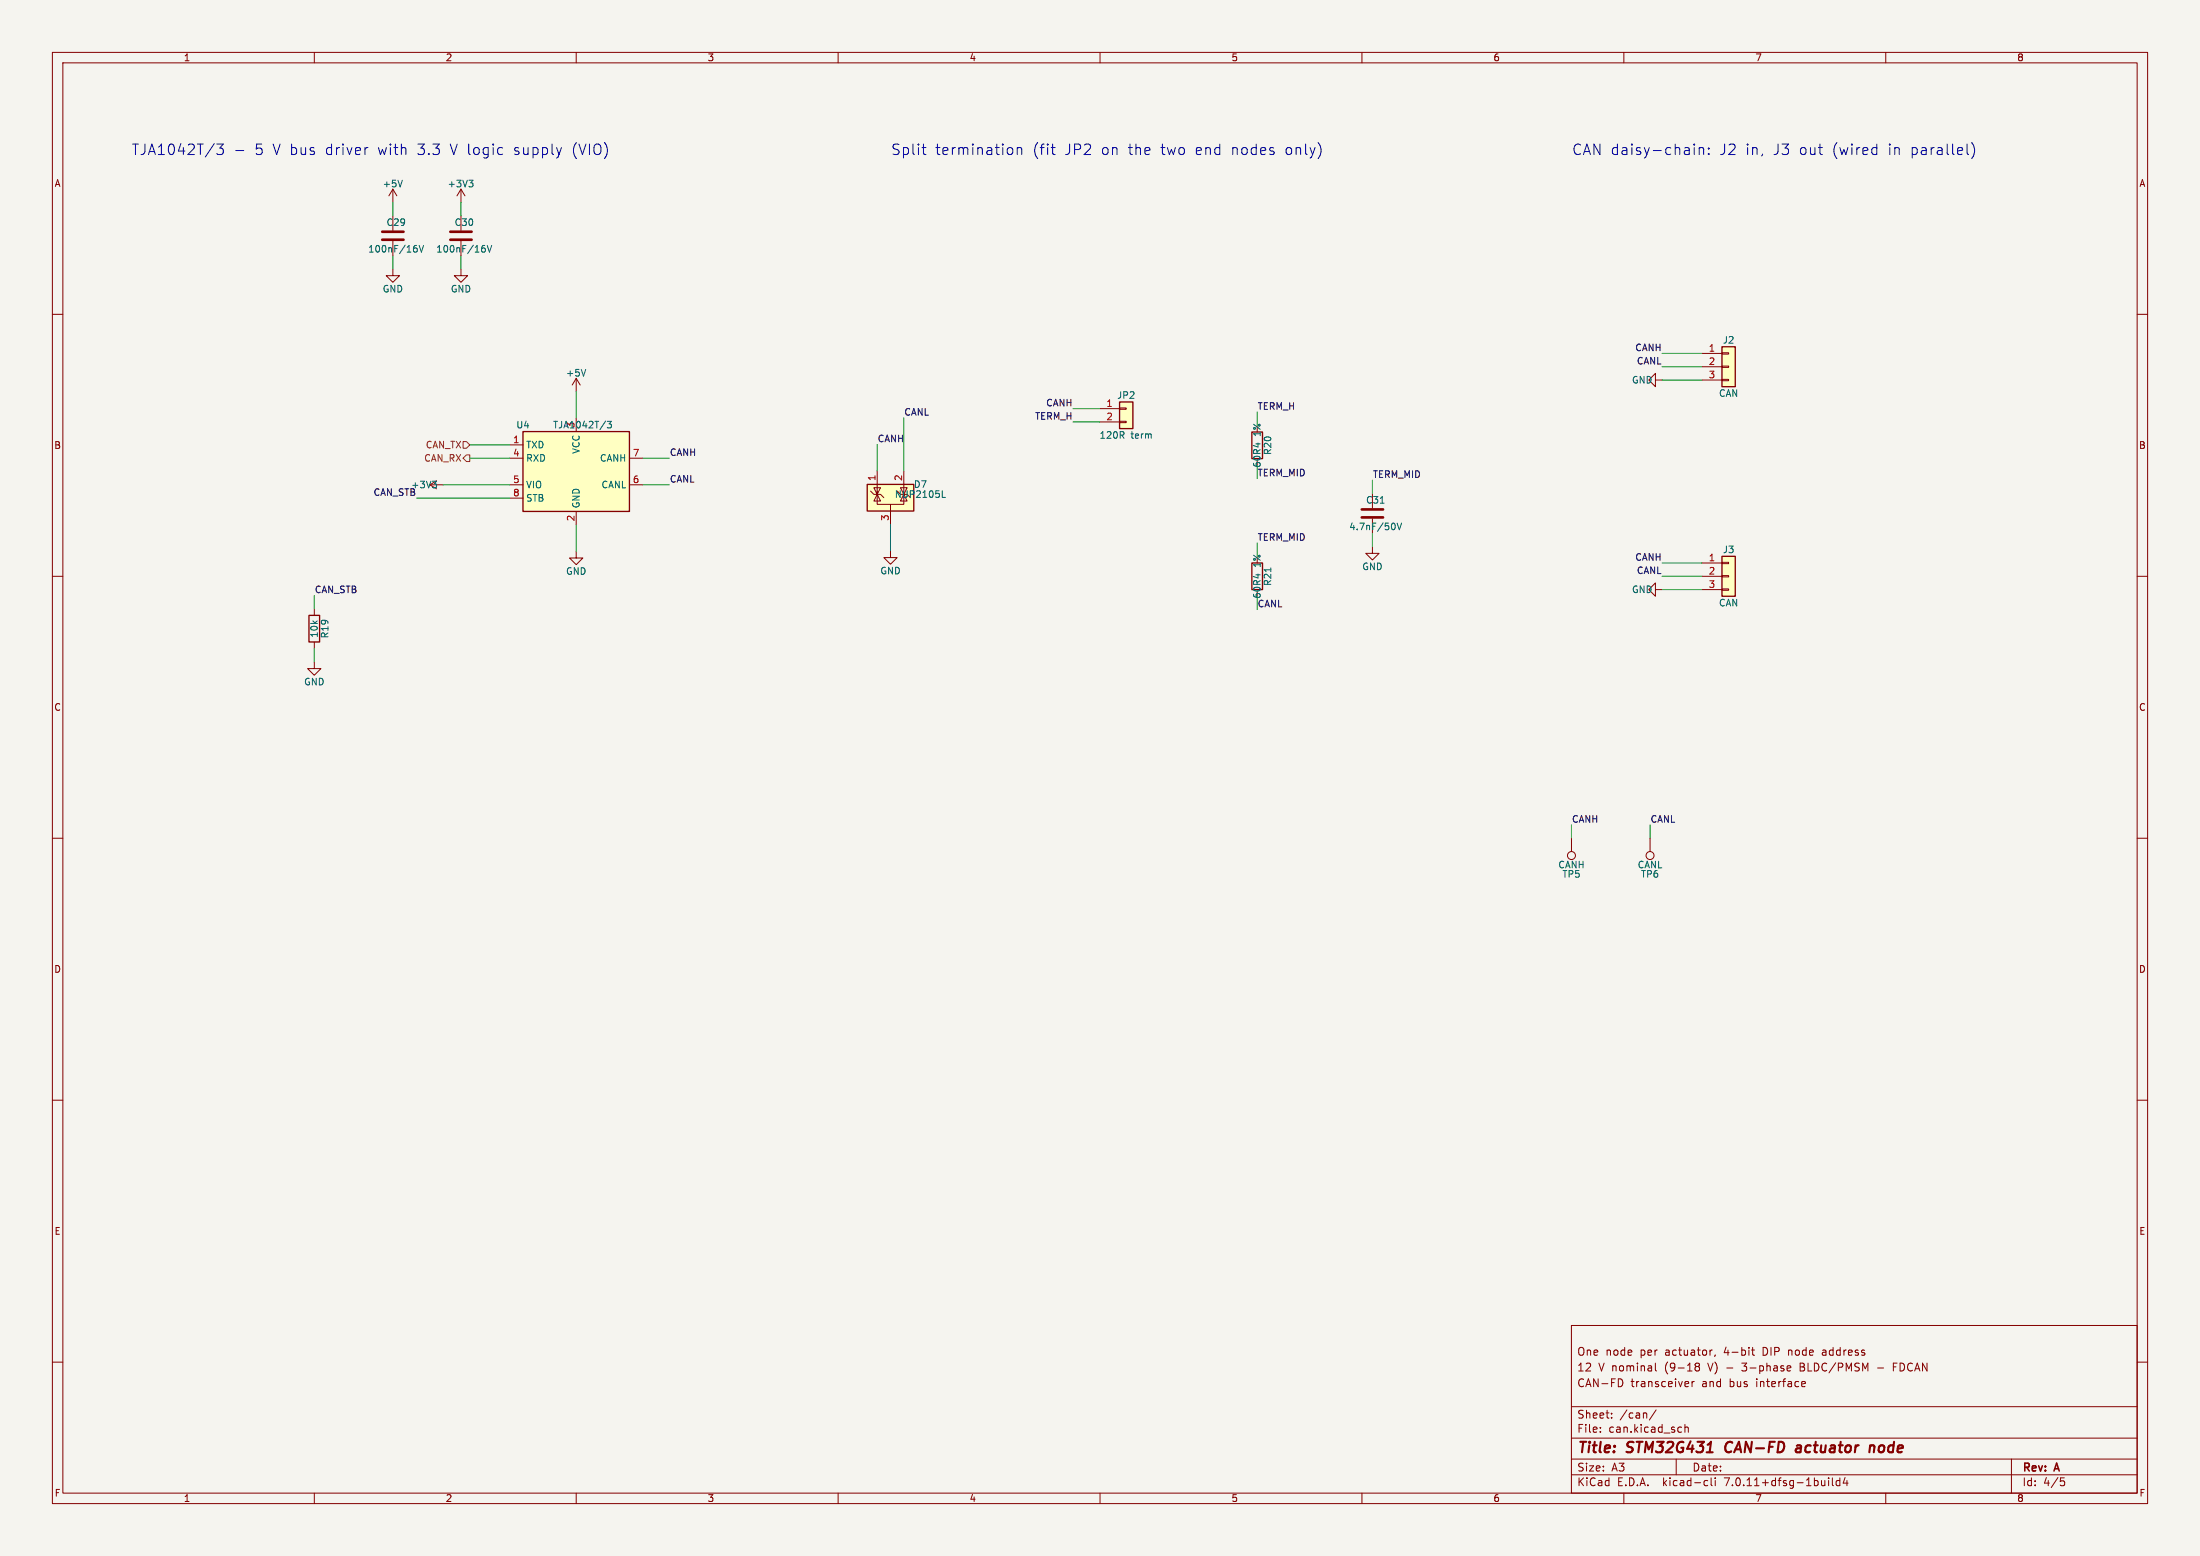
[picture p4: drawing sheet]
(kicad_sch (version 20230121) (generator eeschema)

 (paper "A3")

 (title_block
  (title "STM32G431 CAN-FD actuator node")
  (rev "A")
  (comment 1 "CAN-FD transceiver and bus interface")
  (comment 2 "12 V nominal (9-18 V) - 3-phase BLDC/PMSM - FDCAN")
  (comment 3 "One node per actuator, 4-bit DIP node address"))

 (lib_symbols
  (symbol "Interface_CAN_LIN:TJA1042T-3" (in_bom yes) (on_board yes)
   (property "Reference" "U" (at -10.16 8.89 0) (effects (font (size 1.27 1.27)) (justify left)))
   (property "Value" "TJA1042T-3" (at 1.27 8.89 0) (effects (font (size 1.27 1.27)) (justify left)))
   (property "Footprint" "Package_SO:SOIC-8_3.9x4.9mm_P1.27mm" (at 0 -12.7 0) (effects (font (size 1.27 1.27) italic) hide))
   (property "Datasheet" "http://www.nxp.com/docs/en/data-sheet/TJA1042.pdf" (at 0 0 0) (effects (font (size 1.27 1.27)) hide))
   (symbol "TJA1042T-3_0_1"
    (rectangle (start -10.16 7.62) (end 10.16 -7.62) (stroke (width 0.254) (type default)) (fill (type background))))
   (symbol "TJA1042T-3_1_1"
    (pin input line (at -12.7 5.08 0) (length 2.54) (name "TXD" (effects (font (size 1.27 1.27)))) (number "1" (effects (font (size 1.27 1.27)))))
    (pin power_in line (at 0 -10.16 90) (length 2.54) (name "GND" (effects (font (size 1.27 1.27)))) (number "2" (effects (font (size 1.27 1.27)))))
    (pin power_in line (at 0 10.16 270) (length 2.54) (name "VCC" (effects (font (size 1.27 1.27)))) (number "3" (effects (font (size 1.27 1.27)))))
    (pin output line (at -12.7 2.54 0) (length 2.54) (name "RXD" (effects (font (size 1.27 1.27)))) (number "4" (effects (font (size 1.27 1.27)))))
    (pin power_in line (at -12.7 -2.54 0) (length 2.54) (name "VIO" (effects (font (size 1.27 1.27)))) (number "5" (effects (font (size 1.27 1.27)))))
    (pin bidirectional line (at 12.7 -2.54 180) (length 2.54) (name "CANL" (effects (font (size 1.27 1.27)))) (number "6" (effects (font (size 1.27 1.27)))))
    (pin bidirectional line (at 12.7 2.54 180) (length 2.54) (name "CANH" (effects (font (size 1.27 1.27)))) (number "7" (effects (font (size 1.27 1.27)))))
    (pin input line (at -12.7 -5.08 0) (length 2.54) (name "STB" (effects (font (size 1.27 1.27)))) (number "8" (effects (font (size 1.27 1.27)))))))
  (symbol "power:+5V" (pin_names (offset 0)) (in_bom yes) (on_board yes)
   (property "Reference" "#PWR" (at 0 -3.81 0) (effects (font (size 1.27 1.27)) hide))
   (property "Value" "+5V" (at 0 3.556 0) (effects (font (size 1.27 1.27))))
   (property "Footprint" "" (at 0 0 0) (effects (font (size 1.27 1.27)) hide))
   (property "Datasheet" "" (at 0 0 0) (effects (font (size 1.27 1.27)) hide))
   (symbol "+5V_0_1"
    (polyline (pts (xy -0.762 1.27) (xy 0 2.54)) (stroke (width 0) (type default)) (fill (type none)))
    (polyline (pts (xy 0 0) (xy 0 2.54)) (stroke (width 0) (type default)) (fill (type none)))
    (polyline (pts (xy 0 2.54) (xy 0.762 1.27)) (stroke (width 0) (type default)) (fill (type none))))
   (symbol "+5V_1_1"
    (pin power_in line (at 0 0 90) (length 0) hide (name "+5V" (effects (font (size 1.27 1.27)))) (number "1" (effects (font (size 1.27 1.27)))))))
  (symbol "power:+3V3" (pin_names (offset 0)) (in_bom yes) (on_board yes)
   (property "Reference" "#PWR" (at 0 -3.81 0) (effects (font (size 1.27 1.27)) hide))
   (property "Value" "+3V3" (at 0 3.556 0) (effects (font (size 1.27 1.27))))
   (property "Footprint" "" (at 0 0 0) (effects (font (size 1.27 1.27)) hide))
   (property "Datasheet" "" (at 0 0 0) (effects (font (size 1.27 1.27)) hide))
   (symbol "+3V3_0_1"
    (polyline (pts (xy -0.762 1.27) (xy 0 2.54)) (stroke (width 0) (type default)) (fill (type none)))
    (polyline (pts (xy 0 0) (xy 0 2.54)) (stroke (width 0) (type default)) (fill (type none)))
    (polyline (pts (xy 0 2.54) (xy 0.762 1.27)) (stroke (width 0) (type default)) (fill (type none))))
   (symbol "+3V3_1_1"
    (pin power_in line (at 0 0 90) (length 0) hide (name "+3V3" (effects (font (size 1.27 1.27)))) (number "1" (effects (font (size 1.27 1.27)))))))
  (symbol "power:GND" (pin_names (offset 0)) (in_bom yes) (on_board yes)
   (property "Reference" "#PWR" (at 0 -6.35 0) (effects (font (size 1.27 1.27)) hide))
   (property "Value" "GND" (at 0 -3.81 0) (effects (font (size 1.27 1.27))))
   (property "Footprint" "" (at 0 0 0) (effects (font (size 1.27 1.27)) hide))
   (property "Datasheet" "" (at 0 0 0) (effects (font (size 1.27 1.27)) hide))
   (symbol "GND_0_1"
    (polyline (pts (xy 0 0) (xy 0 -1.27) (xy 1.27 -1.27) (xy 0 -2.54) (xy -1.27 -1.27) (xy 0 -1.27)) (stroke (width 0) (type default)) (fill (type none))))
   (symbol "GND_1_1"
    (pin power_in line (at 0 0 270) (length 0) hide (name "GND" (effects (font (size 1.27 1.27)))) (number "1" (effects (font (size 1.27 1.27)))))))
  (symbol "Device:C" (pin_numbers hide) (pin_names (offset 0.254)) (in_bom yes) (on_board yes)
   (property "Reference" "C" (at 0.635 2.54 0) (effects (font (size 1.27 1.27)) (justify left)))
   (property "Value" "C" (at 0.635 -2.54 0) (effects (font (size 1.27 1.27)) (justify left)))
   (property "Footprint" "" (at 0.9652 -3.81 0) (effects (font (size 1.27 1.27)) hide))
   (property "Datasheet" "~" (at 0 0 0) (effects (font (size 1.27 1.27)) hide))
   (symbol "C_0_1"
    (polyline (pts (xy -2.032 -0.762) (xy 2.032 -0.762)) (stroke (width 0.508) (type default)) (fill (type none)))
    (polyline (pts (xy -2.032 0.762) (xy 2.032 0.762)) (stroke (width 0.508) (type default)) (fill (type none))))
   (symbol "C_1_1"
    (pin passive line (at 0 3.81 270) (length 2.794) (name "~" (effects (font (size 1.27 1.27)))) (number "1" (effects (font (size 1.27 1.27)))))
    (pin passive line (at 0 -3.81 90) (length 2.794) (name "~" (effects (font (size 1.27 1.27)))) (number "2" (effects (font (size 1.27 1.27)))))))
  (symbol "Device:R" (pin_numbers hide) (pin_names (offset 0)) (in_bom yes) (on_board yes)
   (property "Reference" "R" (at 2.032 0 90) (effects (font (size 1.27 1.27))))
   (property "Value" "R" (at 0 0 90) (effects (font (size 1.27 1.27))))
   (property "Footprint" "" (at -1.778 0 90) (effects (font (size 1.27 1.27)) hide))
   (property "Datasheet" "~" (at 0 0 0) (effects (font (size 1.27 1.27)) hide))
   (symbol "R_0_1"
    (rectangle (start -1.016 -2.54) (end 1.016 2.54) (stroke (width 0.254) (type default)) (fill (type none))))
   (symbol "R_1_1"
    (pin passive line (at 0 3.81 270) (length 1.27) (name "~" (effects (font (size 1.27 1.27)))) (number "1" (effects (font (size 1.27 1.27)))))
    (pin passive line (at 0 -3.81 90) (length 1.27) (name "~" (effects (font (size 1.27 1.27)))) (number "2" (effects (font (size 1.27 1.27)))))))
  (symbol "Power_Protection:NUP2105L" (pin_names hide) (in_bom yes) (on_board yes)
   (property "Reference" "D" (at 5.715 2.54 0) (effects (font (size 1.27 1.27)) (justify left)))
   (property "Value" "NUP2105L" (at 5.715 0.635 0) (effects (font (size 1.27 1.27)) (justify left)))
   (property "Footprint" "Package_TO_SOT_SMD:SOT-23" (at 5.715 -1.27 0) (effects (font (size 1.27 1.27)) (justify left) hide))
   (property "Datasheet" "http://www.onsemi.com/pub_link/Collateral/NUP2105L-D.PDF" (at 3.175 3.175 0) (effects (font (size 1.27 1.27)) hide))
   (symbol "NUP2105L_0_0"
    (pin passive line (at 0 -5.08 90) (length 2.54) (name "A" (effects (font (size 1.27 1.27)))) (number "3" (effects (font (size 1.27 1.27))))))
   (symbol "NUP2105L_0_1"
    (rectangle (start -4.445 2.54) (end 4.445 -2.54) (stroke (width 0.254) (type default)) (fill (type background)))
    (polyline (pts (xy -2.54 2.54) (xy -2.54 0.635)) (stroke (width 0) (type default)) (fill (type none)))
    (polyline (pts (xy 0 -1.27) (xy 0 -2.54)) (stroke (width 0) (type default)) (fill (type none)))
    (polyline (pts (xy 2.54 2.54) (xy 2.54 0.635)) (stroke (width 0) (type default)) (fill (type none)))
    (polyline (pts (xy -3.81 1.27) (xy -3.175 0.635) (xy -1.905 0.635) (xy -1.27 0)) (stroke (width 0) (type default)) (fill (type none)))
    (polyline (pts (xy -2.54 0.635) (xy -2.54 -1.27) (xy 2.54 -1.27) (xy 2.54 0.635)) (stroke (width 0) (type default)) (fill (type none)))
    (polyline (pts (xy -2.54 0.635) (xy -1.905 -0.635) (xy -3.175 -0.635) (xy -2.54 0.635)) (stroke (width 0) (type default)) (fill (type none)))
    (polyline (pts (xy 2.54 0.635) (xy 1.905 -0.635) (xy 3.175 -0.635) (xy 2.54 0.635)) (stroke (width 0) (type default)) (fill (type none)))
    (polyline (pts (xy 2.54 0.635) (xy 3.175 1.905) (xy 1.905 1.905) (xy 2.54 0.635)) (stroke (width 0) (type default)) (fill (type none)))
    (polyline (pts (xy -2.54 0.635) (xy -3.175 1.905) (xy -1.905 1.905) (xy -2.54 0.635) (xy -2.54 1.27)) (stroke (width 0) (type default)) (fill (type none)))
    (polyline (pts (xy 1.27 1.27) (xy 1.905 0.635) (xy 2.54 0.635) (xy 3.175 0.635) (xy 3.81 0)) (stroke (width 0) (type default)) (fill (type none))))
   (symbol "NUP2105L_1_1"
    (pin passive line (at -2.54 5.08 270) (length 2.54) (name "K" (effects (font (size 1.27 1.27)))) (number "1" (effects (font (size 1.27 1.27)))))
    (pin passive line (at 2.54 5.08 270) (length 2.54) (name "K" (effects (font (size 1.27 1.27)))) (number "2" (effects (font (size 1.27 1.27)))))))
  (symbol "Connector_Generic:Conn_01x02" (pin_names (offset 1.016) hide) (in_bom yes) (on_board yes)
   (property "Reference" "J" (at 0 2.54 0) (effects (font (size 1.27 1.27))))
   (property "Value" "Conn_01x02" (at 0 -5.08 0) (effects (font (size 1.27 1.27))))
   (property "Footprint" "" (at 0 0 0) (effects (font (size 1.27 1.27)) hide))
   (property "Datasheet" "~" (at 0 0 0) (effects (font (size 1.27 1.27)) hide))
   (symbol "Conn_01x02_1_1"
    (rectangle (start -1.27 -2.413) (end 0 -2.667) (stroke (width 0.1524) (type default)) (fill (type none)))
    (rectangle (start -1.27 0.127) (end 0 -0.127) (stroke (width 0.1524) (type default)) (fill (type none)))
    (rectangle (start -1.27 1.27) (end 1.27 -3.81) (stroke (width 0.254) (type default)) (fill (type background)))
    (pin passive line (at -5.08 0 0) (length 3.81) (name "Pin_1" (effects (font (size 1.27 1.27)))) (number "1" (effects (font (size 1.27 1.27)))))
    (pin passive line (at -5.08 -2.54 0) (length 3.81) (name "Pin_2" (effects (font (size 1.27 1.27)))) (number "2" (effects (font (size 1.27 1.27)))))))
  (symbol "Connector_Generic:Conn_01x03" (pin_names (offset 1.016) hide) (in_bom yes) (on_board yes)
   (property "Reference" "J" (at 0 5.08 0) (effects (font (size 1.27 1.27))))
   (property "Value" "Conn_01x03" (at 0 -5.08 0) (effects (font (size 1.27 1.27))))
   (property "Footprint" "" (at 0 0 0) (effects (font (size 1.27 1.27)) hide))
   (property "Datasheet" "~" (at 0 0 0) (effects (font (size 1.27 1.27)) hide))
   (symbol "Conn_01x03_1_1"
    (rectangle (start -1.27 -2.413) (end 0 -2.667) (stroke (width 0.1524) (type default)) (fill (type none)))
    (rectangle (start -1.27 0.127) (end 0 -0.127) (stroke (width 0.1524) (type default)) (fill (type none)))
    (rectangle (start -1.27 2.667) (end 0 2.413) (stroke (width 0.1524) (type default)) (fill (type none)))
    (rectangle (start -1.27 3.81) (end 1.27 -3.81) (stroke (width 0.254) (type default)) (fill (type background)))
    (pin passive line (at -5.08 2.54 0) (length 3.81) (name "Pin_1" (effects (font (size 1.27 1.27)))) (number "1" (effects (font (size 1.27 1.27)))))
    (pin passive line (at -5.08 0 0) (length 3.81) (name "Pin_2" (effects (font (size 1.27 1.27)))) (number "2" (effects (font (size 1.27 1.27)))))
    (pin passive line (at -5.08 -2.54 0) (length 3.81) (name "Pin_3" (effects (font (size 1.27 1.27)))) (number "3" (effects (font (size 1.27 1.27)))))))
  (symbol "Connector:TestPoint" (pin_numbers hide) (pin_names (offset 0.762) hide) (in_bom yes) (on_board yes)
   (property "Reference" "TP" (at 0 6.858 0) (effects (font (size 1.27 1.27))))
   (property "Value" "TestPoint" (at 0 5.08 0) (effects (font (size 1.27 1.27))))
   (property "Footprint" "" (at 5.08 0 0) (effects (font (size 1.27 1.27)) hide))
   (property "Datasheet" "~" (at 5.08 0 0) (effects (font (size 1.27 1.27)) hide))
   (symbol "TestPoint_0_1"
    (circle (center 0 3.302) (radius 0.762) (stroke (width 0) (type default)) (fill (type none))))
   (symbol "TestPoint_1_1"
    (pin passive line (at 0 0 90) (length 2.54) (name "1" (effects (font (size 1.27 1.27)))) (number "1" (effects (font (size 1.27 1.27))))))))

 (wire (pts (xy 97.3 84.92) (xy 89.68 84.92)) (stroke (width 0) (type default)))
 (wire (pts (xy 97.3 87.46) (xy 89.68 87.46)) (stroke (width 0) (type default)))
 (wire (pts (xy 110 79.84) (xy 110 74.76)) (stroke (width 0) (type default)))
 (wire (pts (xy 97.3 92.54) (xy 84.6 92.54)) (stroke (width 0) (type default)))
 (wire (pts (xy 110 100.16) (xy 110 105.24)) (stroke (width 0) (type default)))
 (wire (pts (xy 97.3 95.08) (xy 79.52 95.08)) (stroke (width 0) (type default)))
 (wire (pts (xy 122.7 87.46) (xy 127.78 87.46)) (stroke (width 0) (type default)))
 (wire (pts (xy 122.7 92.54) (xy 127.78 92.54)) (stroke (width 0) (type default)))
 (wire (pts (xy 75 41.19) (xy 75 38.65)) (stroke (width 0) (type default)))
 (wire (pts (xy 75 48.81) (xy 75 51.35)) (stroke (width 0) (type default)))
 (wire (pts (xy 88 41.19) (xy 88 38.65)) (stroke (width 0) (type default)))
 (wire (pts (xy 88 48.81) (xy 88 51.35)) (stroke (width 0) (type default)))
 (wire (pts (xy 60 116.19) (xy 60 113.65)) (stroke (width 0) (type default)))
 (wire (pts (xy 60 123.81) (xy 60 126.35)) (stroke (width 0) (type default)))
 (wire (pts (xy 167.46 89.92) (xy 167.46 84.84)) (stroke (width 0) (type default)))
 (wire (pts (xy 172.54 89.92) (xy 172.54 79.76)) (stroke (width 0) (type default)))
 (wire (pts (xy 170 100.08) (xy 170 105.16)) (stroke (width 0) (type default)))
 (wire (pts (xy 209.92 78) (xy 204.84 78)) (stroke (width 0) (type default)))
 (wire (pts (xy 209.92 80.54) (xy 204.84 80.54)) (stroke (width 0) (type default)))
 (wire (pts (xy 240 81.19) (xy 240 78.65)) (stroke (width 0) (type default)))
 (wire (pts (xy 240 88.81) (xy 240 91.35)) (stroke (width 0) (type default)))
 (wire (pts (xy 240 106.19) (xy 240 103.65)) (stroke (width 0) (type default)))
 (wire (pts (xy 240 113.81) (xy 240 116.35)) (stroke (width 0) (type default)))
 (wire (pts (xy 262 94.19) (xy 262 91.65)) (stroke (width 0) (type default)))
 (wire (pts (xy 262 101.81) (xy 262 104.35)) (stroke (width 0) (type default)))
 (wire (pts (xy 324.92 67.46) (xy 317.3 67.46)) (stroke (width 0) (type default)))
 (wire (pts (xy 324.92 70) (xy 317.3 70)) (stroke (width 0) (type default)))
 (wire (pts (xy 324.92 72.54) (xy 317.3 72.54)) (stroke (width 0) (type default)))
 (wire (pts (xy 324.92 107.46) (xy 317.3 107.46)) (stroke (width 0) (type default)))
 (wire (pts (xy 324.92 110) (xy 317.3 110)) (stroke (width 0) (type default)))
 (wire (pts (xy 324.92 112.54) (xy 317.3 112.54)) (stroke (width 0) (type default)))
 (wire (pts (xy 300 160) (xy 300 157.46)) (stroke (width 0) (type default)))
 (wire (pts (xy 315 160) (xy 315 157.46)) (stroke (width 0) (type default)))
 (text "TJA1042T/3 - 5 V bus driver with 3.3 V logic supply (VIO)" (at 25 30 0) (effects (font (size 2 2)) (justify left bottom)))
 (text "Split termination (fit JP2 on the two end nodes only)" (at 170 30 0) (effects (font (size 2 2)) (justify left bottom)))
 (text "CAN daisy-chain: J2 in, J3 out (wired in parallel)" (at 300 30 0) (effects (font (size 2 2)) (justify left bottom)))
 (label "CAN_STB" (at 79.52 95.08 180) (fields_autoplaced) (effects (font (size 1.27 1.27)) (justify right bottom)))
 (label "CANH" (at 127.78 87.46 0) (fields_autoplaced) (effects (font (size 1.27 1.27)) (justify left bottom)))
 (label "CANL" (at 127.78 92.54 0) (fields_autoplaced) (effects (font (size 1.27 1.27)) (justify left bottom)))
 (label "CAN_STB" (at 60 113.65 0) (fields_autoplaced) (effects (font (size 1.27 1.27)) (justify left bottom)))
 (label "CANH" (at 167.46 84.84 0) (fields_autoplaced) (effects (font (size 1.27 1.27)) (justify left bottom)))
 (label "CANL" (at 172.54 79.76 0) (fields_autoplaced) (effects (font (size 1.27 1.27)) (justify left bottom)))
 (label "CANH" (at 204.84 78 180) (fields_autoplaced) (effects (font (size 1.27 1.27)) (justify right bottom)))
 (label "TERM_H" (at 204.84 80.54 180) (fields_autoplaced) (effects (font (size 1.27 1.27)) (justify right bottom)))
 (label "TERM_H" (at 240 78.65 0) (fields_autoplaced) (effects (font (size 1.27 1.27)) (justify left bottom)))
 (label "TERM_MID" (at 240 91.35 0) (fields_autoplaced) (effects (font (size 1.27 1.27)) (justify left bottom)))
 (label "TERM_MID" (at 240 103.65 0) (fields_autoplaced) (effects (font (size 1.27 1.27)) (justify left bottom)))
 (label "CANL" (at 240 116.35 0) (fields_autoplaced) (effects (font (size 1.27 1.27)) (justify left bottom)))
 (label "TERM_MID" (at 262 91.65 0) (fields_autoplaced) (effects (font (size 1.27 1.27)) (justify left bottom)))
 (label "CANH" (at 317.3 67.46 180) (fields_autoplaced) (effects (font (size 1.27 1.27)) (justify right bottom)))
 (label "CANL" (at 317.3 70 180) (fields_autoplaced) (effects (font (size 1.27 1.27)) (justify right bottom)))
 (label "CANH" (at 317.3 107.46 180) (fields_autoplaced) (effects (font (size 1.27 1.27)) (justify right bottom)))
 (label "CANL" (at 317.3 110 180) (fields_autoplaced) (effects (font (size 1.27 1.27)) (justify right bottom)))
 (label "CANH" (at 300 157.46 0) (fields_autoplaced) (effects (font (size 1.27 1.27)) (justify left bottom)))
 (label "CANL" (at 315 157.46 0) (fields_autoplaced) (effects (font (size 1.27 1.27)) (justify left bottom)))
 (hierarchical_label "CAN_TX" (shape input) (at 89.68 84.92 180) (fields_autoplaced) (effects (font (size 1.27 1.27)) (justify right)))
 (hierarchical_label "CAN_RX" (shape output) (at 89.68 87.46 180) (fields_autoplaced) (effects (font (size 1.27 1.27)) (justify right)))
 (symbol (lib_id "Interface_CAN_LIN:TJA1042T-3") (at 110 90 0) (unit 1) (in_bom yes) (on_board yes) (dnp no)
  (property "Reference" "U4" (at 99.84 81.11 0) (effects (font (size 1.27 1.27))))
  (property "Value" "TJA1042T/3" (at 111.27 81.11 0) (effects (font (size 1.27 1.27))))
  (property "Footprint" "Package_SO:SOIC-8_3.9x4.9mm_P1.27mm" (at 110 102.7 0) (effects (font (size 1.27 1.27)) hide))
  (property "Datasheet" "http://www.nxp.com/docs/en/data-sheet/TJA1042.pdf" (at 110 90 0) (effects (font (size 1.27 1.27)) hide)) (pin "1") (pin "2") (pin "3") (pin "4") (pin "5") (pin "6") (pin "7") (pin "8"))
 (symbol (lib_id "power:+5V") (at 110 74.76 0) (unit 1) (in_bom no) (on_board yes) (dnp no)
  (property "Reference" "#PWR401" (at 110 78.57 0) (effects (font (size 1.27 1.27)) hide))
  (property "Value" "+5V" (at 110 71.204 0) (effects (font (size 1.27 1.27))))
  (property "Footprint" "" (at 110 74.76 0) (effects (font (size 1.27 1.27)) hide))
  (property "Datasheet" "" (at 110 74.76 0) (effects (font (size 1.27 1.27)) hide)) (pin "1"))
 (symbol (lib_id "power:+3V3") (at 84.6 92.54 90) (unit 1) (in_bom no) (on_board yes) (dnp no)
  (property "Reference" "#PWR402" (at 88.41 92.54 90) (effects (font (size 1.27 1.27)) hide))
  (property "Value" "+3V3" (at 81.044 92.54 90) (effects (font (size 1.27 1.27))))
  (property "Footprint" "" (at 84.6 92.54 90) (effects (font (size 1.27 1.27)) hide))
  (property "Datasheet" "" (at 84.6 92.54 90) (effects (font (size 1.27 1.27)) hide)) (pin "1"))
 (symbol (lib_id "power:GND") (at 110 105.24 0) (unit 1) (in_bom no) (on_board yes) (dnp no)
  (property "Reference" "#PWR403" (at 110 111.59 0) (effects (font (size 1.27 1.27)) hide))
  (property "Value" "GND" (at 110 109.05 0) (effects (font (size 1.27 1.27))))
  (property "Footprint" "" (at 110 105.24 0) (effects (font (size 1.27 1.27)) hide))
  (property "Datasheet" "" (at 110 105.24 0) (effects (font (size 1.27 1.27)) hide)) (pin "1"))
 (symbol (lib_id "Device:C") (at 75 45 0) (unit 1) (in_bom yes) (on_board yes) (dnp no)
  (property "Reference" "C29" (at 75.635 42.46 0) (effects (font (size 1.27 1.27))))
  (property "Value" "100nF/16V" (at 75.635 47.54 0) (effects (font (size 1.27 1.27))))
  (property "Footprint" "Capacitor_SMD:C_0603_1608Metric" (at 75.9652 48.81 0) (effects (font (size 1.27 1.27)) hide))
  (property "Datasheet" "~" (at 75 45 0) (effects (font (size 1.27 1.27)) hide)) (pin "1") (pin "2"))
 (symbol (lib_id "power:+5V") (at 75 38.65 0) (unit 1) (in_bom no) (on_board yes) (dnp no)
  (property "Reference" "#PWR404" (at 75 42.46 0) (effects (font (size 1.27 1.27)) hide))
  (property "Value" "+5V" (at 75 35.094 0) (effects (font (size 1.27 1.27))))
  (property "Footprint" "" (at 75 38.65 0) (effects (font (size 1.27 1.27)) hide))
  (property "Datasheet" "" (at 75 38.65 0) (effects (font (size 1.27 1.27)) hide)) (pin "1"))
 (symbol (lib_id "power:GND") (at 75 51.35 0) (unit 1) (in_bom no) (on_board yes) (dnp no)
  (property "Reference" "#PWR405" (at 75 57.7 0) (effects (font (size 1.27 1.27)) hide))
  (property "Value" "GND" (at 75 55.16 0) (effects (font (size 1.27 1.27))))
  (property "Footprint" "" (at 75 51.35 0) (effects (font (size 1.27 1.27)) hide))
  (property "Datasheet" "" (at 75 51.35 0) (effects (font (size 1.27 1.27)) hide)) (pin "1"))
 (symbol (lib_id "Device:C") (at 88 45 0) (unit 1) (in_bom yes) (on_board yes) (dnp no)
  (property "Reference" "C30" (at 88.635 42.46 0) (effects (font (size 1.27 1.27))))
  (property "Value" "100nF/16V" (at 88.635 47.54 0) (effects (font (size 1.27 1.27))))
  (property "Footprint" "Capacitor_SMD:C_0603_1608Metric" (at 88.9652 48.81 0) (effects (font (size 1.27 1.27)) hide))
  (property "Datasheet" "~" (at 88 45 0) (effects (font (size 1.27 1.27)) hide)) (pin "1") (pin "2"))
 (symbol (lib_id "power:+3V3") (at 88 38.65 0) (unit 1) (in_bom no) (on_board yes) (dnp no)
  (property "Reference" "#PWR406" (at 88 42.46 0) (effects (font (size 1.27 1.27)) hide))
  (property "Value" "+3V3" (at 88 35.094 0) (effects (font (size 1.27 1.27))))
  (property "Footprint" "" (at 88 38.65 0) (effects (font (size 1.27 1.27)) hide))
  (property "Datasheet" "" (at 88 38.65 0) (effects (font (size 1.27 1.27)) hide)) (pin "1"))
 (symbol (lib_id "power:GND") (at 88 51.35 0) (unit 1) (in_bom no) (on_board yes) (dnp no)
  (property "Reference" "#PWR407" (at 88 57.7 0) (effects (font (size 1.27 1.27)) hide))
  (property "Value" "GND" (at 88 55.16 0) (effects (font (size 1.27 1.27))))
  (property "Footprint" "" (at 88 51.35 0) (effects (font (size 1.27 1.27)) hide))
  (property "Datasheet" "" (at 88 51.35 0) (effects (font (size 1.27 1.27)) hide)) (pin "1"))
 (symbol (lib_id "Device:R") (at 60 120 0) (unit 1) (in_bom yes) (on_board yes) (dnp no)
  (property "Reference" "R19" (at 62.032 120 90) (effects (font (size 1.27 1.27))))
  (property "Value" "10k" (at 60 120 90) (effects (font (size 1.27 1.27))))
  (property "Footprint" "Resistor_SMD:R_0603_1608Metric" (at 58.222 120 90) (effects (font (size 1.27 1.27)) hide))
  (property "Datasheet" "~" (at 60 120 0) (effects (font (size 1.27 1.27)) hide)) (pin "1") (pin "2"))
 (symbol (lib_id "power:GND") (at 60 126.35 0) (unit 1) (in_bom no) (on_board yes) (dnp no)
  (property "Reference" "#PWR408" (at 60 132.7 0) (effects (font (size 1.27 1.27)) hide))
  (property "Value" "GND" (at 60 130.16 0) (effects (font (size 1.27 1.27))))
  (property "Footprint" "" (at 60 126.35 0) (effects (font (size 1.27 1.27)) hide))
  (property "Datasheet" "" (at 60 126.35 0) (effects (font (size 1.27 1.27)) hide)) (pin "1"))
 (symbol (lib_id "Power_Protection:NUP2105L") (at 170 95 0) (unit 1) (in_bom yes) (on_board yes) (dnp no)
  (property "Reference" "D7" (at 175.715 92.46 0) (effects (font (size 1.27 1.27))))
  (property "Value" "NUP2105L" (at 175.715 94.365 0) (effects (font (size 1.27 1.27))))
  (property "Footprint" "Package_TO_SOT_SMD:SOT-23" (at 175.715 96.27 0) (effects (font (size 1.27 1.27)) hide))
  (property "Datasheet" "http://www.onsemi.com/pub_link/Collateral/NUP2105L-D.PDF" (at 173.175 91.825 0) (effects (font (size 1.27 1.27)) hide)) (pin "1") (pin "2") (pin "3"))
 (symbol (lib_id "power:GND") (at 170 105.16 0) (unit 1) (in_bom no) (on_board yes) (dnp no)
  (property "Reference" "#PWR409" (at 170 111.51 0) (effects (font (size 1.27 1.27)) hide))
  (property "Value" "GND" (at 170 108.97 0) (effects (font (size 1.27 1.27))))
  (property "Footprint" "" (at 170 105.16 0) (effects (font (size 1.27 1.27)) hide))
  (property "Datasheet" "" (at 170 105.16 0) (effects (font (size 1.27 1.27)) hide)) (pin "1"))
 (symbol (lib_id "Connector_Generic:Conn_01x02") (at 215 78 0) (unit 1) (in_bom yes) (on_board yes) (dnp no)
  (property "Reference" "JP2" (at 215 75.46 0) (effects (font (size 1.27 1.27))))
  (property "Value" "120R term" (at 215 83.08 0) (effects (font (size 1.27 1.27))))
  (property "Footprint" "Connector_PinHeader_2.54mm:PinHeader_1x02_P2.54mm_Vertical" (at 215 78 0) (effects (font (size 1.27 1.27)) hide))
  (property "Datasheet" "~" (at 215 78 0) (effects (font (size 1.27 1.27)) hide)) (pin "1") (pin "2"))
 (symbol (lib_id "Device:R") (at 240 85 0) (unit 1) (in_bom yes) (on_board yes) (dnp no)
  (property "Reference" "R20" (at 242.032 85 90) (effects (font (size 1.27 1.27))))
  (property "Value" "60R4 1%" (at 240 85 90) (effects (font (size 1.27 1.27))))
  (property "Footprint" "Resistor_SMD:R_0603_1608Metric" (at 238.222 85 90) (effects (font (size 1.27 1.27)) hide))
  (property "Datasheet" "~" (at 240 85 0) (effects (font (size 1.27 1.27)) hide)) (pin "1") (pin "2"))
 (symbol (lib_id "Device:R") (at 240 110 0) (unit 1) (in_bom yes) (on_board yes) (dnp no)
  (property "Reference" "R21" (at 242.032 110 90) (effects (font (size 1.27 1.27))))
  (property "Value" "60R4 1%" (at 240 110 90) (effects (font (size 1.27 1.27))))
  (property "Footprint" "Resistor_SMD:R_0603_1608Metric" (at 238.222 110 90) (effects (font (size 1.27 1.27)) hide))
  (property "Datasheet" "~" (at 240 110 0) (effects (font (size 1.27 1.27)) hide)) (pin "1") (pin "2"))
 (symbol (lib_id "Device:C") (at 262 98 0) (unit 1) (in_bom yes) (on_board yes) (dnp no)
  (property "Reference" "C31" (at 262.635 95.46 0) (effects (font (size 1.27 1.27))))
  (property "Value" "4.7nF/50V" (at 262.635 100.54 0) (effects (font (size 1.27 1.27))))
  (property "Footprint" "Capacitor_SMD:C_0603_1608Metric" (at 262.9652 101.81 0) (effects (font (size 1.27 1.27)) hide))
  (property "Datasheet" "~" (at 262 98 0) (effects (font (size 1.27 1.27)) hide)) (pin "1") (pin "2"))
 (symbol (lib_id "power:GND") (at 262 104.35 0) (unit 1) (in_bom no) (on_board yes) (dnp no)
  (property "Reference" "#PWR410" (at 262 110.7 0) (effects (font (size 1.27 1.27)) hide))
  (property "Value" "GND" (at 262 108.16 0) (effects (font (size 1.27 1.27))))
  (property "Footprint" "" (at 262 104.35 0) (effects (font (size 1.27 1.27)) hide))
  (property "Datasheet" "" (at 262 104.35 0) (effects (font (size 1.27 1.27)) hide)) (pin "1"))
 (symbol (lib_id "Connector_Generic:Conn_01x03") (at 330 70 0) (unit 1) (in_bom yes) (on_board yes) (dnp no)
  (property "Reference" "J2" (at 330 64.92 0) (effects (font (size 1.27 1.27))))
  (property "Value" "CAN" (at 330 75.08 0) (effects (font (size 1.27 1.27))))
  (property "Footprint" "Connector_JST:JST_GH_BM03B-GHS-TBT_1x03-1MP_P1.25mm_Vertical" (at 330 70 0) (effects (font (size 1.27 1.27)) hide))
  (property "Datasheet" "~" (at 330 70 0) (effects (font (size 1.27 1.27)) hide)) (pin "1") (pin "2") (pin "3"))
 (symbol (lib_id "power:GND") (at 317.3 72.54 270) (unit 1) (in_bom no) (on_board yes) (dnp no)
  (property "Reference" "#PWR411" (at 310.95 72.54 90) (effects (font (size 1.27 1.27)) hide))
  (property "Value" "GND" (at 313.49 72.54 90) (effects (font (size 1.27 1.27))))
  (property "Footprint" "" (at 317.3 72.54 90) (effects (font (size 1.27 1.27)) hide))
  (property "Datasheet" "" (at 317.3 72.54 90) (effects (font (size 1.27 1.27)) hide)) (pin "1"))
 (symbol (lib_id "Connector_Generic:Conn_01x03") (at 330 110 0) (unit 1) (in_bom yes) (on_board yes) (dnp no)
  (property "Reference" "J3" (at 330 104.92 0) (effects (font (size 1.27 1.27))))
  (property "Value" "CAN" (at 330 115.08 0) (effects (font (size 1.27 1.27))))
  (property "Footprint" "Connector_JST:JST_GH_BM03B-GHS-TBT_1x03-1MP_P1.25mm_Vertical" (at 330 110 0) (effects (font (size 1.27 1.27)) hide))
  (property "Datasheet" "~" (at 330 110 0) (effects (font (size 1.27 1.27)) hide)) (pin "1") (pin "2") (pin "3"))
 (symbol (lib_id "power:GND") (at 317.3 112.54 270) (unit 1) (in_bom no) (on_board yes) (dnp no)
  (property "Reference" "#PWR412" (at 310.95 112.54 90) (effects (font (size 1.27 1.27)) hide))
  (property "Value" "GND" (at 313.49 112.54 90) (effects (font (size 1.27 1.27))))
  (property "Footprint" "" (at 317.3 112.54 90) (effects (font (size 1.27 1.27)) hide))
  (property "Datasheet" "" (at 317.3 112.54 90) (effects (font (size 1.27 1.27)) hide)) (pin "1"))
 (symbol (lib_id "Connector:TestPoint") (at 300 160 180) (unit 1) (in_bom yes) (on_board yes) (dnp no)
  (property "Reference" "TP5" (at 300 166.858 0) (effects (font (size 1.27 1.27))))
  (property "Value" "CANH" (at 300 165.08 0) (effects (font (size 1.27 1.27))))
  (property "Footprint" "TestPoint:TestPoint_Pad_D1.5mm" (at 294.92 160 0) (effects (font (size 1.27 1.27)) hide))
  (property "Datasheet" "~" (at 294.92 160 0) (effects (font (size 1.27 1.27)) hide)) (pin "1"))
 (symbol (lib_id "Connector:TestPoint") (at 315 160 180) (unit 1) (in_bom yes) (on_board yes) (dnp no)
  (property "Reference" "TP6" (at 315 166.858 0) (effects (font (size 1.27 1.27))))
  (property "Value" "CANL" (at 315 165.08 0) (effects (font (size 1.27 1.27))))
  (property "Footprint" "TestPoint:TestPoint_Pad_D1.5mm" (at 309.92 160 0) (effects (font (size 1.27 1.27)) hide))
  (property "Datasheet" "~" (at 309.92 160 0) (effects (font (size 1.27 1.27)) hide)) (pin "1"))

 (sheet_instances (path "" (page "4"))))
